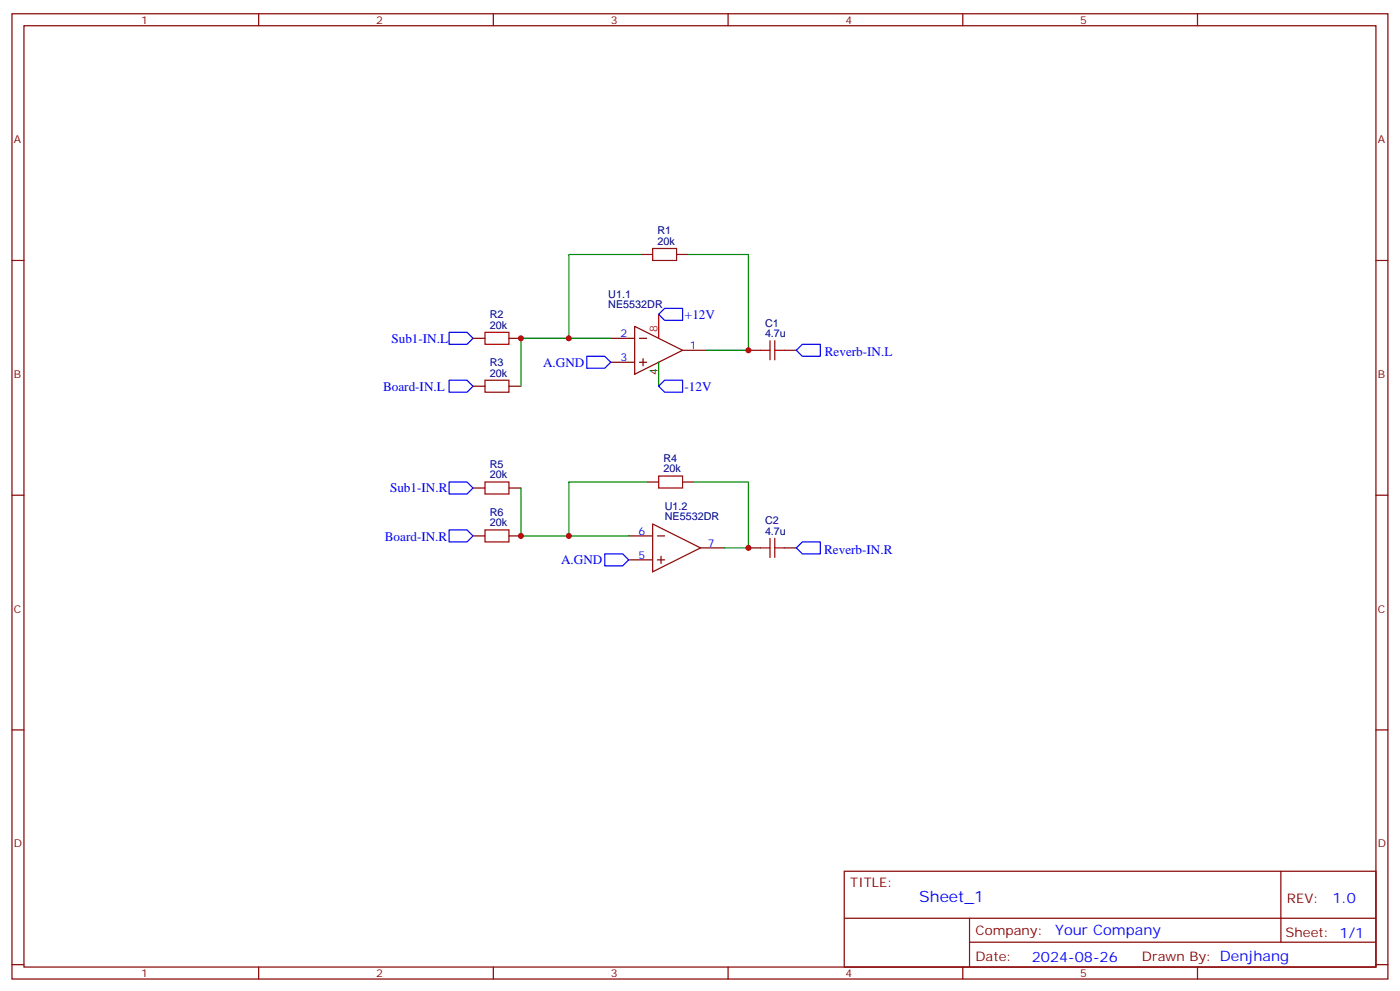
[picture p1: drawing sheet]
<svg xmlns="http://www.w3.org/2000/svg" width="412mm" height="292mm" viewBox="0 0 412 292" stroke-linecap="round" stroke-linejoin="round" font-family="sans-serif">
<g fill="none" stroke="#870000" stroke-width=".35">
<path d="M3.5 4.1h405.4v284.3h-405.4zM7.1 7.6h398.2v277.3h-398.2zM76.2 4.1v3.5M145.3 4.1v3.5M214.5 4.1v3.5M283.6 4.1v3.5M352.8 4.1v3.5M3.5 76.7h3.6M188.7 75h3.6M199.3 75h3.5M405.3 76.7h3.6M139.3 99.7h3.6"/>
<path d="M149.9 99.7h3.6M179.9 99.7h7.1M187 96.1l14.1 7.1-14.1 7zM188.4 99.7h2.1M139.3 113.8h3.6M149.9 113.8h3.6M179.9 106.7h7.1M188.4 106.7h2.1M189.4 105.7v2.1M201.1 103.2h7M220.5 103.2h3.5M231.1 103.2h3.5"/>
<path d="M3.5 145.9h3.6M139.3 157.9h3.6M139.3 143.8h3.6M149.9 157.9h3.6M149.9 143.8h3.6M185.2 157.9h7.1M190.5 142h3.5M192.3 154.3l14.1 7.1-14.1 7.1zM193.7 157.9h2.1M201.1 142h3.5M405.3 145.9h3.6M185.2 164.9h7.1"/>
<path d="M193.7 164.9h2.1M194.7 163.9v2.1M206.4 161.4h7M220.5 161.4h3.5M231.1 161.4h3.5M3.5 215h3.6M405.3 215h3.6M248.7 256.6h156.6v28.3h-156.6zM377.3 256.7v20.8M248.7 270.5h156.5M285.6 277.5h119.6M285.6 270.5v14.1"/>
<path d="M3.5 284.2h3.6M76.2 284.9v3.5M145.3 284.9v3.5M214.5 284.9v3.5M283.6 284.9v3.5M352.8 284.9v3.5M405.3 284.2h3.6"/>
</g>
<path d="M194 92.6v7.1" fill="none" stroke="#f00" stroke-width=".35"/>
<path d="M194 106.7v7.1" fill="none" stroke="#000" stroke-width=".35"/>
<path d="M132.3 97.9h5.3l1.7 1.8-1.7 1.7h-5.3zM195.8 90.8h5.3v3.6h-5.3l-1.8-1.8zM132.3 112h5.3l1.7 1.8-1.7 1.7h-5.3zM172.9 105h5.3l1.7 1.7-1.7 1.8h-5.3zM195.8 112h5.3v3.5h-5.3l-1.8-1.7zM236.4 101.4h5.3v3.6h-5.3l-1.8-1.8zM132.3 142h5.3l1.7 1.8-1.7 1.7h-5.3zM132.3 156.1h5.3l1.7 1.8-1.7 1.7h-5.3zM236.4 159.6h5.3v3.6h-5.3l-1.8-1.8zM178.2 163.2h5.2l1.8 1.7-1.8 1.8h-5.2z" fill="none" stroke="#00f" stroke-width=".35"/>
<g fill="none" stroke="#a10000" stroke-width=".35">
<path d="M192.3 73.2h7v3.5h-7zM142.9 97.9h7v3.5h-7zM142.9 112h7v3.5h-7zM224 103.2h2.8M226.8 100.4v5.6M228.2 100.4v5.6M228.2 103.2h2.9M142.9 156.1h7v3.5h-7zM142.9 142h7v3.5h-7zM194 140.2h7.1v3.6h-7.1zM226.8 158.6v5.6M228.2 158.6v5.6"/>
<path d="M224 161.4h2.8M228.2 161.4h2.9"/>
</g>
<path d="M188.7 75h-21.1v24.7M202.8 75h17.7v28.2h-12.4M179.9 99.7h-26.4v14.1M153.5 143.8v14.1h31.7M190.5 142h-22.9v15.9M204.6 142h15.9v19.4h-7.1" fill="none" stroke="#008700" stroke-width=".35"/>
<g fill="#c00">
<circle cx="153.5" cy="99.7" r=".88"/>
<circle cx="167.6" cy="99.7" r=".88"/>
<circle cx="153.5" cy="157.9" r=".88"/>
<circle cx="167.6" cy="157.9" r=".88"/>
<circle cx="220.5" cy="161.4" r=".88"/>
<circle cx="220.5" cy="103.2" r=".88"/>
</g>
<text font-size="4.6" fill="#00f" x="270.8" y="265.7">Sheet_1</text>
<g font-size="4.2" fill="#00f">
<text x="392.5" y="265.9">1.0</text>
<text x="310.9" y="275.5">Your Company</text>
<text x="304" y="283.3">2024-08-26</text>
</g>
<g font-size="3.9" fill="#00f">
<text x="201.8" y="93.9">+12V</text>
<text x="115.3" y="100.9">Sub1-IN.L</text>
<text x="160" y="108">A.GND</text>
<text x="243" y="105">Reverb-IN.L</text>
<text x="112.9" y="115.1">Board-IN.L</text>
<text x="201.7" y="115">-12V</text>
<text x="114.9" y="145">Sub1-IN.R</text>
<text x="113.4" y="159.2">Board-IN.R</text>
<text x="165.3" y="166.2">A.GND</text>
<text x="242.8" y="163.2">Reverb-IN.R</text>
</g>
<g font-size="3.9" fill="#800">
<text x="250.5" y="261.2">TITLE:</text>
<text x="379.1" y="265.9">REV:</text>
<text x="287.4" y="275.4">Company:</text>
<text x="378.7" y="276">Sheet: 1/1</text>
<text x="287.4" y="283.1">Date:</text>
<text x="336.4" y="283.2">Drawn By: Denjhang</text>
</g>
<g font-size="3.2" fill="#800">
<text x="41.6" y="7.1">1</text>
<text x="110.8" y="7.1">2</text>
<text x="179.9" y="7.1">3</text>
<text x="249.1" y="7.1">4</text>
<text x="318.2" y="7.1">5</text>
<text x="4.1" y="42.2">A</text>
<text x="405.9" y="42.2">A</text>
<text x="4.1" y="111.3">B</text>
<text x="405.9" y="111.3">B</text>
<text x="4.1" y="180.4">C</text>
<text x="405.9" y="180.4">C</text>
<text x="4.1" y="249.6">D</text>
<text x="405.9" y="249.6">D</text>
<text x="41.6" y="287.9">1</text>
<text x="110.8" y="287.9">2</text>
<text x="179.9" y="287.9">3</text>
<text x="249.1" y="287.9">4</text>
<text x="318.2" y="287.9">5</text>
</g>
<g font-size="3.2" fill="#000080">
<text x="193.7" y="69.1">R1</text>
<text x="193.7" y="72.1">20k</text>
<text x="179.2" y="87.8">U1.1</text>
<text x="144.3" y="93.8">R2</text>
<text x="179.2" y="90.8">NE5532DR</text>
<text x="144.3" y="96.8">20k</text>
<text x="225.4" y="99.3">4.7u</text>
<text x="225.4" y="96.3">C1</text>
<text x="144.3" y="107.9">R3</text>
<text x="144.3" y="110.9">20k</text>
<text x="144.3" y="137.9">R5</text>
<text x="195.5" y="136.1">R4</text>
<text x="144.3" y="140.9">20k</text>
<text x="195.5" y="139.2">20k</text>
<text x="144.3" y="155">20k</text>
<text x="144.3" y="152">R6</text>
<text x="195.8" y="153.2">NE5532DR</text>
<text x="195.8" y="150.2">U1.2</text>
<text x="225.4" y="154.5">C2</text>
<text x="225.4" y="157.5">4.7u</text>
</g>
<g font-size="3.2" fill="#00f">
<text x="182.8" y="99.3">2</text>
<text x="182.8" y="106.4">3</text>
<text x="203.2" y="102.8">1</text>
<text x="188.1" y="157.5">6</text>
<text x="208.5" y="161">7</text>
<text x="188.1" y="164.6">5</text>
</g>
<text font-size="3.2" fill="#f00" x="193.7" y="97.9" transform="rotate(-90 193.7 97.9)">8</text>
<text font-size="3.2" x="193.7" y="110.5" transform="rotate(-90 193.7 110.5)">4</text>
</svg>
